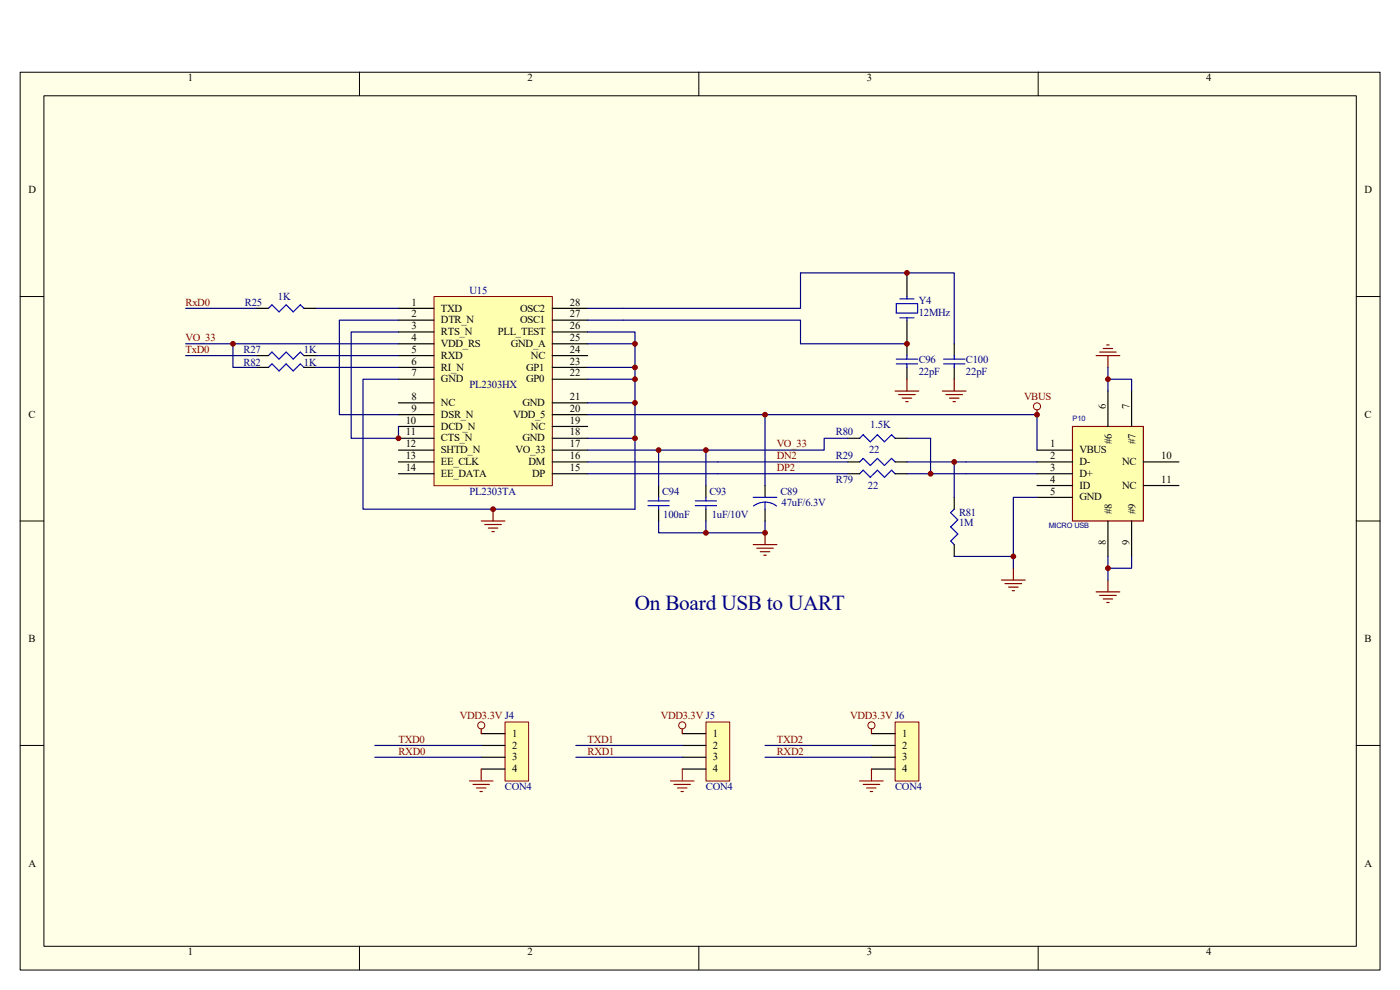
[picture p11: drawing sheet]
<svg xmlns="http://www.w3.org/2000/svg" width="297mm" height="210mm" viewBox="0 0 297 210" stroke-linecap="round" stroke-linejoin="round" font-family="sans-serif">
<path d="M4.3 15.3h288.5v190.5h-288.5z" fill="#ffffe8"/>
<g fill="none" stroke="#000" stroke-width=".21">
<path d="M4.3 15.3h288.5v190.5h-288.5zM76.3 15.3v5M148.3 15.3v5M220.2 15.3v5M9.3 20.3h278.4v180.4h-278.4zM4.3 62.9h5M287.7 62.9h5M4.3 110.5h5M287.7 110.5h5M4.3 158.1h5M287.7 158.1h5M76.3 200.7v5.1"/>
<path d="M148.3 200.7v5.1M220.2 200.7v5.1"/>
</g>
<path d="M107.2 153.2h4.9v12.5h-4.9z" fill="#ffffb0"/>
<path d="M107.1 153.2h5v12.5h-5z" fill="none" stroke="#800000" stroke-width=".21"/>
<path d="M102.1 155.6h5M102.1 158.1h5M102.1 160.6h5M102.1 163.2h5" fill="none" stroke="#000" stroke-width=".25"/>
<path d="M149.8 153.2h5v12.5h-5z" fill="#ffffb0"/>
<path d="M149.8 153.2h5v12.5h-5z" fill="none" stroke="#800000" stroke-width=".21"/>
<path d="M144.7 155.6h5.1M144.7 158.1h5.1M144.7 160.6h5.1M144.7 163.2h5.1" fill="none" stroke="#000" stroke-width=".25"/>
<path d="M189.9 153.2h5v12.5h-5z" fill="#ffffb0"/>
<g fill="none" stroke="#800000" stroke-width=".21">
<path d="M189.9 153.2h5v12.5h-5z"/>
<circle cx="102.1" cy="153.9" r=".75"/>
<circle cx="144.7" cy="153.9" r=".75"/>
<circle cx="184.9" cy="153.9" r=".75"/>
</g>
<path d="M184.9 155.6h5M184.9 158.1h5M184.9 160.6h5M184.9 163.2h5" fill="none" stroke="#000" stroke-width=".25"/>
<g fill="none" stroke="#f00" stroke-width=".25">
<path d="M99.6 165.7h5M100.3 166.4h3.6M101.1 167.2h2M101.8 167.9h.5M102.1 163.2v2.5M142.2 165.7h5.1M143 166.4h3.5M143.7 167.2h2M144.5 167.9h.5M144.7 163.2v2.5M182.4 165.7h5M183.1 166.4h3.5"/>
<path d="M183.9 167.2h2M184.6 167.9h.5M184.9 163.2v2.5"/>
</g>
<path d="M102.1 154.6v1M144.7 154.6v1M184.9 154.6v1" fill="none" stroke="#800000" stroke-width=".25"/>
<path d="M79.5 158.1h22.6M122.2 158.1h22.5M162.3 158.1h22.6M79.5 160.6h22.6M122.2 160.6h22.5M162.3 160.6h22.6" fill="none" stroke="#000080" stroke-width=".25"/>
<path d="M92.1 62.9h25.1v40.1h-25.1z" fill="#ffffb0"/>
<g fill="none" stroke="#800000" stroke-width=".21">
<path d="M92.1 62.9h25.1v40.1h-25.1z"/>
<circle cx="220" cy="86.2" r=".75"/>
</g>
<g fill="none" stroke="#000" stroke-width=".25">
<path d="M84.5 65.4h7.6M84.5 67.9h7.6M84.5 70.4h7.6M84.5 72.9h7.6M84.5 75.4h7.6M84.5 77.9h7.6M117.1 65.4h7.6M117.1 67.9h7.6M117.1 70.4h7.6M117.1 72.9h7.6M117.1 75.4h7.6M117.1 77.9h7.6"/>
<path d="M84.5 80.4h7.6M84.5 85.5h7.6M84.5 88h7.6M84.5 90.5h7.6M84.5 93h7.6M84.5 95.5h7.6M84.5 98h7.6M117.1 80.4h7.6M117.1 85.5h7.6M117.1 88h7.6M117.1 90.5h7.6M117.1 93h7.6"/>
<path d="M117.1 95.5h7.6M117.1 98h7.6M179.9 93h2.5M179.9 98h2.5M189.9 93h2.5M189.9 98h2.5M84.5 100.5h7.6M117.1 100.5h7.6M179.9 100.5h2.5M189.9 100.5h2.5M202.4 105.5v2.5M202.4 115.5v2.5"/>
</g>
<path d="M182.4 98l.7-.8 1.5 1.5 1.5-1.5 1.5 1.5 1.5-1.5 .8 .8M182.4 93l.7-.8 1.5 1.5 1.5-1.5 1.5 1.5 1.5-1.5 .8 .8M182.4 100.5l.7-.8 1.5 1.5 1.5-1.5 1.5 1.5 1.5-1.5 .8 .8M202.4 108l-.7 .8 1.5 1.5-1.5 1.5 1.5 1.5-1.5 1.5 .7 .7" fill="none" stroke="#00f" stroke-width=".25"/>
<path d="M220 87v1" fill="none" stroke="#800000" stroke-width=".25"/>
<path d="M152.3 98h27.6M152.3 100.5h27.6" fill="none" stroke="#000080" stroke-width=".25"/>
<path d="M227.5 90.5h15.1v20h-15.1z" fill-rule="evenodd" fill="#ffffb0" stroke="#800000" stroke-width=".25"/>
<g fill="none" stroke="#000" stroke-width=".25">
<path d="M192.4 57.9v5M54.4 65.4h2.5M54.4 75.4h2.5M54.4 77.9h2.5M64.5 65.4h2.5M64.5 75.4h2.5M64.5 77.9h2.5M192.4 67.9v7.5M192.4 77.9v2.5M202.4 72.9v2.5M202.4 77.9v2.5M220 95.5h7.5"/>
<path d="M220 98h7.5M235.1 83v7.5M240.1 83v7.5M242.6 98h7.5M139.7 103v2.5M139.7 108v2.5M149.8 103v2.5M149.8 108v2.5M162.3 103v2.5M162.3 108v2.5M220 100.5h7.5M220 103h7.5"/>
<path d="M220 105.5h7.5M235.1 110.5v7.5M240.1 110.5v7.5M242.6 103h7.5"/>
</g>
<g fill="none" stroke="#800000" stroke-width=".25">
<path d="M232.5 75.4h5.1M233.3 74.7h3.5M234 73.9h2.1M234.8 73.2h.5M235.1 75.4v2.5M189.9 83h5M190.6 83.7h3.6M191.4 84.5h2M192.2 85.2h.5M192.4 80.4v2.6M199.9 83h5M200.7 83.7h3.5"/>
<path d="M201.4 84.5h2M202.2 85.2h.5M202.4 80.4v2.6M102.1 110.5h5M102.9 111.3h3.5M103.6 112h2M104.4 112.8h.5M104.6 108v2.5M159.8 115.5h5M160.5 116.3h3.6M161.3 117h2M162.1 117.8h.5"/>
<path d="M162.3 113v2.5M212.5 123.1h5M213.2 123.8h3.5M214 124.6h2M214.7 125.3h.5M215 120.5v2.6M232.5 125.6h5.1M233.3 126.3h3.5M234 127.1h2.1M234.8 127.8h.5M235.1 123.1v2.5"/>
</g>
<g fill="none" stroke="#000080" stroke-width=".25">
<path d="M39.4 65.4h15M39.4 75.4h15M39.4 72.9h45.1M49.4 72.9v5h5M67 65.4h17.5M67 75.4h17.5M67 77.9h17.5M84.5 67.9h-12.5v20.1h12.5M84.5 70.4h-10v22.6h10v-2.5M124.7 70.4h10v37.6h-57.7v-27.6h7.5M124.7 65.4h45.1v-7.5h32.6v15M124.7 67.9h45.1v5h22.6"/>
<path d="M124.7 72.9h10M124.7 77.9h10M235.1 77.9v5.1M124.7 88h95.3v7.5M124.7 98h27.6M124.7 93h10M124.7 85.5h10M124.7 80.4h10M139.7 95.5v7.5M149.8 95.5v7.5M162.3 88v15M179.9 93h-5.1v2.5h-50.1"/>
<path d="M192.4 98h27.6M192.4 93h5v7.5M202.4 98v7.5M235.1 80.4h5v2.6M124.7 100.5h27.6M139.7 110.5v2.5h22.6v-2.5M149.8 110.5v2.5M192.4 100.5h27.6M202.4 118h12.6M220 105.5h-5v15M235.1 118v5.1M240.1 118v2.5h-5"/>
</g>
<g fill="none" stroke="#00f" stroke-width=".25">
<path d="M56.9 65.4l.8-.7 1.5 1.5 1.5-1.5 1.5 1.5 1.5-1.5 .8 .7M56.9 75.4l.8-.7 1.5 1.5 1.5-1.5 1.5 1.5 1.5-1.5 .8 .7M56.9 77.9l.8-.7 1.5 1.5 1.5-1.5 1.5 1.5 1.5-1.5 .8 .7M190.1 64.4h4.6v2h-4.6zM190.1 77.2h4.6M190.1 76.2h4.6M190.9 63.4h3M190.9 67.4h3M192.4 62.9v.5M192.4 67.4v.5M192.4 75.4v.8M192.4 77.2v.7"/>
<path d="M200.2 77.2h4.5M200.2 76.2h4.5M202.4 75.4v.8M202.4 77.2v.7M137.5 106.3h4.5M137.5 107.3h4.5M139.7 105.5v.8M139.7 107.3v.7M147.5 106.3h4.5M147.5 107.3h4.5M149.8 105.5v.8M149.8 107.3v.7"/>
<path d="M159.8 105.5h5M162.3 106.5l1 .2 1.5 .6M162.3 106.5l-1 .2-1.4 .6M162.3 106.5v1.5"/>
</g>
<g fill="#800000" stroke="#800000" stroke-width=".21">
<circle cx="84.5" cy="93" r=".5"/>
<circle cx="220" cy="88" r=".5"/>
<circle cx="235.1" cy="80.4" r=".5"/>
<circle cx="235.1" cy="120.5" r=".5"/>
<circle cx="202.4" cy="98" r=".5"/>
<circle cx="215" cy="118" r=".5"/>
<circle cx="197.4" cy="100.5" r=".5"/>
<circle cx="134.7" cy="93" r=".5"/>
<circle cx="134.7" cy="85.5" r=".5"/>
<circle cx="104.6" cy="108" r=".5"/>
<circle cx="134.7" cy="72.9" r=".5"/>
<circle cx="139.7" cy="95.5" r=".5"/>
<circle cx="192.4" cy="72.9" r=".5"/>
<circle cx="192.4" cy="57.9" r=".5"/>
<circle cx="134.7" cy="80.4" r=".5"/>
<circle cx="134.7" cy="77.9" r=".5"/>
<circle cx="49.4" cy="72.9" r=".5"/>
<circle cx="162.3" cy="113" r=".5"/>
<circle cx="162.3" cy="88" r=".5"/>
<circle cx="149.8" cy="113" r=".5"/>
<circle cx="149.8" cy="95.5" r=".5"/>
</g>
<text font-size="4.5" fill="#000080" x="134.7" y="129.5">On Board USB to UART</text>
<g font-size="2.3">
<text x="39.9" y="17.2">1</text>
<text x="111.9" y="17.2">2</text>
<text x="183.9" y="17.2">3</text>
<text x="255.9" y="17.2">4</text>
<text x="6" y="41">D</text>
<text x="289.5" y="41">D</text>
<text x="87.3" y="64.8">1</text>
<text x="120.9" y="64.8">28</text>
<text x="87.3" y="67.3">2</text>
<text x="87.3" y="69.8">3</text>
<text x="93.6" y="66.1">TXD</text>
<text x="93.6" y="68.6">DTR_N</text>
<text x="93.6" y="71.1">RTS_N</text>
<text x="105.6" y="71.1">PLL_TEST</text>
<text x="110.4" y="66.1">OSC2</text>
<text x="110.4" y="68.6">OSC1</text>
<text x="120.9" y="67.3">27</text>
<text x="120.9" y="69.8">26</text>
<text x="87.3" y="72.3">4</text>
<text x="87.3" y="74.8">5</text>
<text x="87.3" y="77.3">6</text>
<text x="93.6" y="73.6">VDD_RS</text>
<text x="93.6" y="76.1">RXD</text>
<text x="108.4" y="73.6">GND_A</text>
<text x="112.6" y="76.1">NC</text>
<text x="120.9" y="72.3">25</text>
<text x="120.9" y="74.8">24</text>
<text x="120.9" y="77.3">23</text>
<text x="87.3" y="79.8">7</text>
<text x="93.6" y="78.6">RI_N</text>
<text x="93.6" y="81.1">GND</text>
<text x="111.6" y="78.6">GP1</text>
<text x="111.6" y="81.1">GP0</text>
<text x="120.9" y="79.8">22</text>
<text x="6" y="88.6">C</text>
<text x="86.1" y="89.9">10</text>
<text x="87.3" y="84.9">8</text>
<text x="87.3" y="87.4">9</text>
<text x="93.6" y="86.1">NC</text>
<text x="93.6" y="88.6">DSR_N</text>
<text x="108.9" y="88.6">VDD_5</text>
<text x="110.9" y="86.1">GND</text>
<text x="120.9" y="84.9">21</text>
<text x="120.9" y="87.4">20</text>
<text x="120.9" y="89.9">19</text>
<text x="234.6" y="86.7" transform="rotate(-90 234.6 86.7)">6</text>
<text x="239.7" y="86.7" transform="rotate(-90 239.7 86.7)">7</text>
<text x="289.5" y="88.6">C</text>
<text x="86.1" y="92.4">11</text>
<text x="86.1" y="94.9">12</text>
<text x="93.6" y="91.1">DCD_N</text>
<text x="93.6" y="93.6">CTS_N</text>
<text x="110.9" y="93.6">GND</text>
<text x="112.6" y="91.1">NC</text>
<text x="120.9" y="92.4">18</text>
<text x="120.9" y="94.9">17</text>
<text x="222.8" y="94.9">1</text>
<text x="235.9" y="94.2" transform="rotate(-90 235.9 94.2)">#6</text>
<text x="240.9" y="94.2" transform="rotate(-90 240.9 94.2)">#7</text>
<text x="86.1" y="97.4">13</text>
<text x="86.1" y="99.9">14</text>
<text x="93.6" y="96.1">SHTD_N</text>
<text x="93.6" y="98.6">EE_CLK</text>
<text x="93.6" y="101.1">EE_DATA</text>
<text x="109.4" y="96.1">VO_33</text>
<text x="112.1" y="98.6">DM</text>
<text x="112.9" y="101.1">DP</text>
<text x="120.9" y="97.4">16</text>
<text x="120.9" y="99.9">15</text>
<text x="222.8" y="97.4">2</text>
<text x="222.8" y="99.9">3</text>
<text x="229" y="96.1">VBUS</text>
<text x="229" y="98.6">D-</text>
<text x="229" y="101.1">D+</text>
<text x="238.1" y="98.6">NC</text>
<text x="246.3" y="97.4">10</text>
<text x="222.8" y="102.4">4</text>
<text x="222.8" y="104.9">5</text>
<text x="229" y="103.7">ID</text>
<text x="229" y="106.2">GND</text>
<text x="238.1" y="103.7">NC</text>
<text x="246.3" y="102.4">11</text>
<text x="235.9" y="109" transform="rotate(-90 235.9 109)">#8</text>
<text x="240.9" y="109" transform="rotate(-90 240.9 109)">#9</text>
<text x="234.6" y="115.5" transform="rotate(-90 234.6 115.5)">8</text>
<text x="239.7" y="115.5" transform="rotate(-90 239.7 115.5)">9</text>
<text x="6" y="136.2">B</text>
<text x="289.5" y="136.2">B</text>
<text x="108.6" y="156.3">1</text>
<text x="108.6" y="158.8">2</text>
<text x="108.6" y="161.3">3</text>
<text x="151.3" y="156.3">1</text>
<text x="151.3" y="158.8">2</text>
<text x="151.3" y="161.3">3</text>
<text x="191.4" y="156.3">1</text>
<text x="191.4" y="158.8">2</text>
<text x="191.4" y="161.3">3</text>
<text x="108.6" y="163.8">4</text>
<text x="151.3" y="163.8">4</text>
<text x="191.4" y="163.8">4</text>
<text x="6" y="183.9">A</text>
<text x="289.5" y="183.9">A</text>
<text x="39.9" y="202.6">1</text>
<text x="111.9" y="202.6">2</text>
<text x="183.9" y="202.6">3</text>
<text x="255.9" y="202.6">4</text>
</g>
<g font-size="2.3" fill="#800000">
<text x="39.4" y="64.8">RxD0</text>
<text x="39.4" y="74.8">TxD0</text>
<text x="39.4" y="72.3">VO_33</text>
<text x="217.3" y="84.9">VBUS</text>
<text x="164.8" y="94.9">VO_33</text>
<text x="164.8" y="97.4">DN2</text>
<text x="164.8" y="99.9">DP2</text>
<text x="97.6" y="152.5">VDD3.3V J4</text>
<text x="140.2" y="152.5">VDD3.3V J5</text>
<text x="180.4" y="152.5">VDD3.3V J6</text>
<text x="84.5" y="157.5">TXD0</text>
<text x="84.5" y="160.1">RXD0</text>
<text x="124.7" y="157.5">TXD1</text>
<text x="124.7" y="160.1">RXD1</text>
<text x="164.8" y="157.5">TXD2</text>
<text x="164.8" y="160.1">RXD2</text>
</g>
<g font-size="2.3" fill="#000080">
<text x="51.9" y="64.8">R25</text>
<text x="59" y="63.5">1K</text>
<text x="99.6" y="62.3">U15</text>
<text x="194.9" y="64.6">Y4</text>
<text x="194.9" y="67.1">12MHz</text>
<text x="51.7" y="74.8">R27</text>
<text x="51.7" y="77.6">R82</text>
<text x="64.5" y="74.8">1K</text>
<text x="64.5" y="77.6">1K</text>
<text x="194.9" y="77.1">C96</text>
<text x="204.9" y="77.1">C100</text>
<text x="99.6" y="82.3">PL2303HX</text>
<text x="194.9" y="79.6">22pF</text>
<text x="204.9" y="79.6">22pF</text>
<text x="177.3" y="92.4">R80</text>
<text x="184.6" y="90.9">1.5K</text>
<text x="177.3" y="97.4">R29</text>
<text x="184.4" y="96.1">22</text>
<text x="99.6" y="104.9">PL2303TA</text>
<text x="140.5" y="104.9">C94</text>
<text x="150.5" y="104.9">C93</text>
<text x="165.6" y="104.9">C89</text>
<text x="165.8" y="107.4">47uF/6.3V</text>
<text x="177.3" y="102.4">R79</text>
<text x="184.1" y="103.7">22</text>
<text x="140.7" y="109.9">100nF</text>
<text x="151" y="109.9">1uF/10V</text>
<text x="203.5" y="109.4">R81</text>
<text x="203.5" y="111.7">1M</text>
<text x="107.1" y="167.6">CON4</text>
<text x="149.8" y="167.6">CON4</text>
<text x="189.9" y="167.6">CON4</text>
</g>
<g font-size="1.6" fill="#000080">
<text x="227.5" y="89.4">P10</text>
<text x="222.5" y="111.9">MICRO USB</text>
</g>
</svg>
